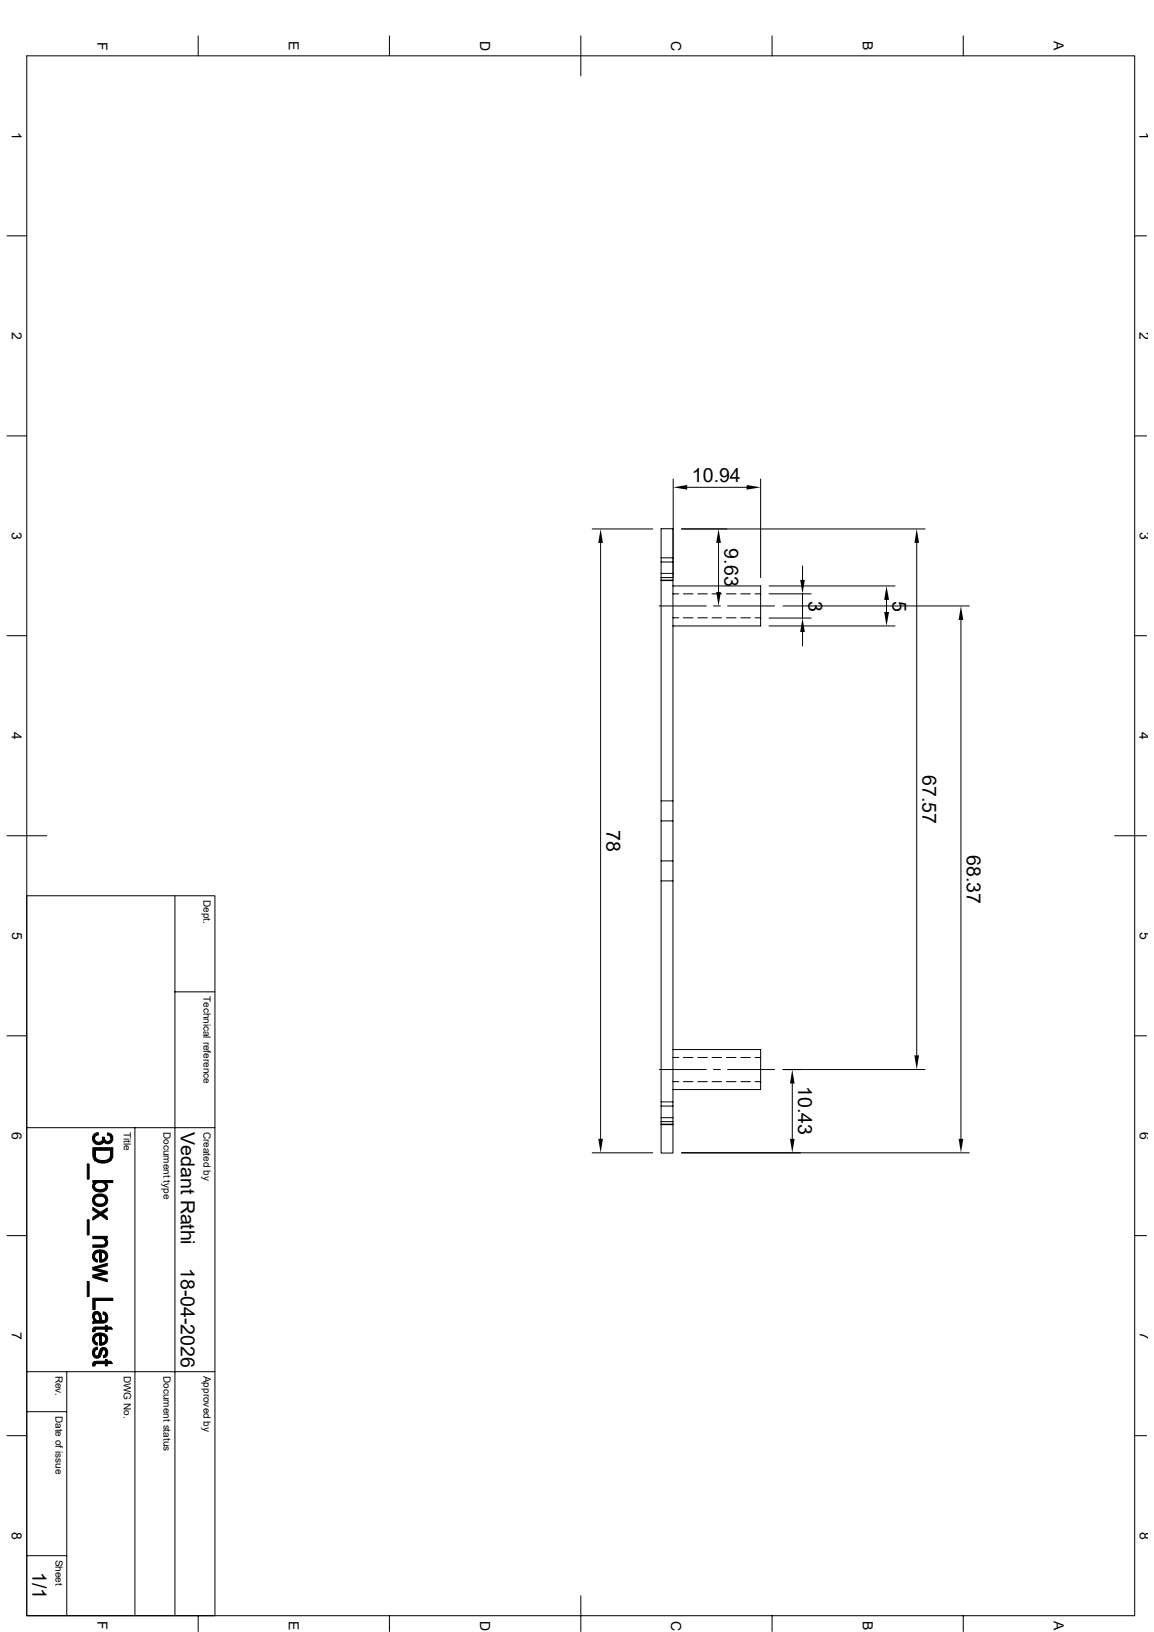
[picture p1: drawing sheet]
<svg xmlns="http://www.w3.org/2000/svg" width="210mm" height="297mm" viewBox="0 0 210 297" stroke-linecap="round" stroke-linejoin="round" font-family="sans-serif">
<g fill="none" stroke="#000" stroke-width=".18">
<path d="M4.9 10.2h201.6v283.8h-201.6zM36.1 6.5v3.7M70.9 6.5v3.7M105.7 6.5v7.3M140.5 6.5v3.7M175.3 6.5v3.7M1.3 42.9h3.6M206.5 42.9h2.2M1.3 79.3h3.6M206.5 79.3h2.2M107.8 96.3h11M109.3 98.8v108.5"/>
<path d="M120.3 96.2h2.2v113.6h-2.2zM122.5 87.2v17.9M124 96.3h44.4M125.1 88.7h10.8M130.8 98.8v8.9M138.4 87.2v17.9M166.8 98.8v93.3M1.3 115.7h3.6M120 110.3h8.5M120.3 102.3h2.2M120.3 105.1h2.2M120.3 104.4h2.2"/>
<path d="M120.3 105.6h2.2M120.3 101.5h2.2M120.3 105.7h2.2M122.5 106.6h15.9v7.3h-15.9M122.5 108.1h1M122.5 112.4h1M124.4 108.1h1.7M124.4 112.4h1.7M127 108.1h1.7M127 112.4h1.7M129.6 108.1h1.7M129.6 112.4h1.7"/>
<path d="M129.8 110.3h1.3M132.2 108.1h1.7M132.2 112.4h1.7M132.4 110.3h8.6M134.8 108.1h1.8M134.8 112.4h1.8M137.4 108.1h1M137.4 112.4h1M140 106.6h22.9M140 113.9h22.9M140 108.1h7.6M140 112.5h7.6"/>
<path d="M142.5 110.3h33.9M146.1 103v2.5M146.1 108.1v4.4M146.1 115v2.6M161.3 109.2v2.2M174.9 112.8v94.5M206.5 115.7h2.2M1.3 152.1h7.2M120.3 156.7h2.2M120.3 149.4h2.2M120.3 145.8h2.2M202.9 152.1h5.8"/>
<path d="M4.9 163h34.2v131M31.8 163v131M120.3 160.3h2.2M1.3 188.5h3.6M31.8 180.5h7.3M120 194.6h8.5M122.5 191h15.9v7.3h-15.9M122.5 192.4h1M122.5 196.9h1M124.4 192.4h1.7M124.4 196.9h1.7M127 192.4h1.7"/>
<path d="M127 196.9h1.7M129.6 192.4h1.7M129.6 196.9h1.7M129.8 194.6h1.3M132.2 192.4h1.7M132.2 196.9h1.7M132.4 194.6h8.6M134.8 192.4h1.8M134.8 196.9h1.8M137.4 192.4h1M137.4 196.9h1M142.5 194.6h25.9"/>
<path d="M144.2 197.2v10.1M206.5 188.5h2.2M4.9 205.2h34.2M24.6 205.2v88.8M107.8 209.8h11M120.3 201.3h2.2M120.3 204.1h2.2M120.3 203.4h2.2M120.3 204.6h2.2M120.3 200.5h2.2M120.3 204.7h2.2M124 209.8h52.4"/>
<path d="M1.3 224.9h3.6M206.5 224.9h2.2M4.9 256.9h7.2M4.9 249.6h34.2M12.1 249.6v44.4M1.3 261.3h3.6M206.5 261.3h2.2M4.9 283.1h7.2M36.1 294v2.9M70.9 294v2.9M105.7 290.4v6.5M140.5 294v2.9"/>
<path d="M175.3 294v2.9"/>
</g>
<g fill="#000" stroke="#000" stroke-width=".18">
<path d="M15.9 211.8h.3v2.8h-.3z" fill-rule="evenodd"/>
<path d="M17.1 215.3l.1-.1v.7z" fill-rule="evenodd"/>
<path d="M17.2 206.4l.7-.3v.4l-.5 .3-.2 .4z" fill-rule="evenodd"/>
<path d="M17.1 206.5l.1-.1v.8a.74 .74 0 0 0 .7 .7 .74 .74 0 0 0 .8-.7v.8a1.12 1.12 0 0 1-1.5 0 1.12 1.12 0 0 1-.1-1.5z" fill-rule="evenodd"/>
<path d="M18.6 206.9l.4 .1v.9l-.1-.2-.2 .3z" fill-rule="evenodd"/>
<path d="M17.2 217.6a1.89 1.89 0 0 1 2 0v.8a1.08 1.08 0 0 0-1.8-.5l-.2 .5z" fill-rule="evenodd"/>
<path d="M17.1 215.3l.1 .6a1.19 1.19 0 0 0 1.9 .4l.1-.3v-.8a.96 .96 0 0 1 .3 1.2 .96 .96 0 0 1-1.1 .5 1.11 1.11 0 0 1-1.2-.3 1.11 1.11 0 0 1-.1-1.3z" fill-rule="evenodd"/>
<path d="M17.1 217.7l.1-.1v.8a1.14 1.14 0 0 0 1.9 .4l.1-.2v-1a1.16 1.16 0 0 1 .2 1.4 1.16 1.16 0 0 1-1.4 .5 1.12 1.12 0 0 1-1.1-.5 1.12 1.12 0 0 1 .2-1.3z" fill-rule="evenodd"/>
<path d="M17.3 209.3v.8a1.11 1.11 0 0 0 1.5 1.1 1.08 1.08 0 0 0 1.3-1.1l.1 1.1a2.48 2.48 0 0 1-2.9 0z" fill-rule="evenodd"/>
<path d="M19.6 206.2l.6 .2v.8l-.3-.5-.4-.1z" fill-rule="evenodd"/>
<path d="M19 207.1a.6 .6 0 0 0 .5 .6 .6 .6 0 0 0 .7-.5v-.8a.96 .96 0 0 1 .1 1.4 .96 .96 0 0 1-1.3 .1z" fill-rule="evenodd"/>
<path d="M16.9 208.9h3.6v1.6l-.2 .6-.1 .1-.1-1.9h-2.8v1.9l-.4-.8z" fill-rule="evenodd"/>
<path d="M16.9 214.8h3.6v.4h-1.3v.7a1.16 1.16 0 0 0-1.8-.5l-.2 .2v-.4h-.3z" fill-rule="evenodd"/>
<path d="M15.9 222h.3v2.7h-.3z" fill-rule="evenodd"/>
<path d="M15.9 233.2h.3v2.8h-.3z" fill-rule="evenodd"/>
<path d="M17.2 239.6v.8z" fill-rule="evenodd"/>
<path d="M17.1 227.9l.1-.1 .1 1.2 .4 .3v.4a1.1 1.1 0 0 1-.6-1.8z" fill-rule="evenodd"/>
<path d="M17 238.9a.8 .8 0 0 1 1.2 .2v1.3l-.1-.7a.46 .46 0 0 0-.3-.6 .46 .46 0 0 0-.6 .4l-.1 .8a1.2 1.2 0 0 1-.1-1.4z" fill-rule="evenodd"/>
<path d="M16.9 219.8l1.4 .8-.4 .3-1-.6z" fill-rule="evenodd"/>
<path d="M19.2 225.4v.7z" fill-rule="evenodd"/>
<path d="M17.3 227.7a1.79 1.79 0 0 1 1.9 .1v.8l-.1-.4-.6-.3v1.8h-.4v-1.8l-.7 .2-.2 .5z" fill-rule="evenodd"/>
<path d="M18.8 238.8l.4 .1v.9v-.2a.49 .49 0 0 0-.5-.5z" fill-rule="evenodd"/>
<path d="M16.9 221.5l2.6-1.7v.5l-2.6 1.7z" fill-rule="evenodd"/>
<path d="M18.3 221.1l.3-.2 .3 .2 .6 .4v.5z" fill-rule="evenodd"/>
<path d="M16.9 225h2.6v.4h-.3l-.1 .4-.2-.3-.3-.1h-1.7z" fill-rule="evenodd"/>
<path d="M16.9 230.7l2.6 .7v.4l-2.6-.7z" fill-rule="evenodd"/>
<path d="M16.9 230.7l2.6-.8v.4l-2.1 .6z" fill-rule="evenodd"/>
<path d="M16.9 232.1l2-.5 .6 .2-2 .5z" fill-rule="evenodd"/>
<path d="M16.9 232.1l2.6 .7v.5l-2.6-.8z" fill-rule="evenodd"/>
<path d="M16.9 226.6h1.7a.59 .59 0 0 0 .6-.5v-.7a.87 .87 0 0 1 .3 1.1 .87 .87 0 0 1-1 .5h-1.6z" fill-rule="evenodd"/>
<path d="M18.5 227.9v1.4h.1l.4-.1 .2-.5v-.9a1.09 1.09 0 0 1 .3 1.2 1.09 1.09 0 0 1-1 .7z" fill-rule="evenodd"/>
<path d="M17.2 239.9l.4 .4 .6 .1v-1.3l.3 .8a.4 .4 0 0 0 .4 .5 .4 .4 0 0 0 .3-.6v-.9a1.03 1.03 0 0 1 .4 1.1 1.03 1.03 0 0 1-.8 .8h-1.6l-.3 .1v-.4l.3-.1z" fill-rule="evenodd"/>
<path d="M16.9 236.3h3.6v.4h-3.2v1.6h-.4z" fill-rule="evenodd"/>
<path d="M16.9 241.7l.4-.2v.8l-.4 .1z" fill-rule="evenodd"/>
<path d="M17.1 247.8h.2v.8h-.4l-.1-.4z" fill-rule="evenodd"/>
<path d="M17.1 243l.1-.1 .1 1.2 .4 .3v.4a1.1 1.1 0 0 1-.6-1.8z" fill-rule="evenodd"/>
<path d="M17.2 245.4l.5-.2v.4l-.3 .1-.2 .5z" fill-rule="evenodd"/>
<path d="M17.2 242.9a1.69 1.69 0 0 1 2 0v.8l-.1-.4-.6-.3v1.8h-.4v-1.8l-.7 .2-.2 .6z" fill-rule="evenodd"/>
<path d="M17.1 245.4h.1v.8a.44 .44 0 0 0 .4 .6 .44 .44 0 0 0 .4-.6 .82 .82 0 0 1 .4-.8 .82 .82 0 0 1 .9 0l-.1 .8v-.2a.35 .35 0 0 0-.3-.4 .35 .35 0 0 0-.4 .5 1.11 1.11 0 0 1-.8 1.1 1.06 1.06 0 0 1-.6-1.8z" fill-rule="evenodd"/>
<path d="M18.5 243v1.4h.1l.4-.1 .2-.4v-1a1.09 1.09 0 0 1 .3 1.2 1.09 1.09 0 0 1-1 .7z" fill-rule="evenodd"/>
<path d="M19.3 245.4a.99 .99 0 0 1 .3 1 .99 .99 0 0 1-.8 .7v-.4l.3-.1 .1-.3z" fill-rule="evenodd"/>
<path d="M17.3 241.5h1.9v-.3h.3v.3h.7l.2 .4h-.9v.4h-.3v-.4h-1.7l-.2 .2z" fill-rule="evenodd"/>
<path d="M17.3 247.8l1.9-.1v-.3h.3v.3h.7l.2 .5h-.9v.4h-.3v-.4h-1.8l-.1 .2z" fill-rule="evenodd"/>
</g>
<g fill="#000">
<path d="M109.3 96.3l.4 2.5h-.8zM122.5 88.7l2.6-.4v.8zM130.8 96.3l.4 2.5h-.9zM135.9 88.3l2.5 .4-2.5 .4zM166.8 96.3l.5 2.5h-.9zM130.3 107.7h.9l-.4 2.6zM146 112.5l.5 2.5h-.9zM145.6 105.5h.9l-.5 2.6zM161.3 106.6l.5 2.6h-.9zM160.9 111.4h.9l-.5 2.5zM174.9 110.3l.4 2.5h-.8zM144.2 194.6l.4 2.6h-.8z"/>
<path d="M166.4 192.1h.9l-.5 2.5zM108.9 207.3h.8l-.4 2.5zM143.8 207.3h.8l-.4 2.5zM174.5 207.3h.8l-.4 2.5z"/>
</g>
<g font-size="3.6">
<text x="125.9" y="87.6">10.94</text>
<text x="131.8" y="99.8" transform="rotate(90 131.8 99.8)">9.63</text>
<text x="147.2" y="109.3" transform="rotate(90 147.2 109.3)">3</text>
<text x="162.4" y="109.3" transform="rotate(90 162.4 109.3)">5</text>
<text x="167.9" y="141" transform="rotate(90 167.9 141)">67.57</text>
<text x="110.4" y="151" transform="rotate(90 110.4 151)">78</text>
<text x="175.9" y="155.6" transform="rotate(90 175.9 155.6)">68.37</text>
<text x="145.2" y="197.7" transform="rotate(90 145.2 197.7)">10.43</text>
<text x="32.9" y="206" transform="rotate(90 32.9 206)">Vedant Rathi</text>
<text x="32.9" y="230.7" transform="rotate(90 32.9 230.7)">18-04-2026</text>
<text x="5.9" y="286.1" transform="rotate(90 5.9 286.1)">1/1</text>
</g>
<g font-size="2.5">
<text x="17.7" y="7.6" transform="rotate(90 17.7 7.6)">F</text>
<text x="52.6" y="7.5" transform="rotate(90 52.6 7.5)">E</text>
<text x="87.4" y="7.5" transform="rotate(90 87.4 7.5)">D</text>
<text x="122.2" y="7.5" transform="rotate(90 122.2 7.5)">C</text>
<text x="157" y="7.5" transform="rotate(90 157 7.5)">B</text>
<text x="191.8" y="7.5" transform="rotate(90 191.8 7.5)">A</text>
<text x="2.2" y="24" transform="rotate(90 2.2 24)">1</text>
<text x="207.4" y="24" transform="rotate(90 207.4 24)">1</text>
<text x="2.2" y="60.4" transform="rotate(90 2.2 60.4)">2</text>
<text x="207.4" y="60.4" transform="rotate(90 207.4 60.4)">2</text>
<text x="2.2" y="96.8" transform="rotate(90 2.2 96.8)">3</text>
<text x="207.4" y="96.8" transform="rotate(90 207.4 96.8)">3</text>
<text x="2.2" y="133.2" transform="rotate(90 2.2 133.2)">4</text>
<text x="207.4" y="133.2" transform="rotate(90 207.4 133.2)">4</text>
<text x="2.2" y="169.6" transform="rotate(90 2.2 169.6)">5</text>
<text x="207.4" y="169.6" transform="rotate(90 207.4 169.6)">5</text>
<text x="2.2" y="206" transform="rotate(90 2.2 206)">6</text>
<text x="207.4" y="206" transform="rotate(90 207.4 206)">6</text>
<text x="2.2" y="242.4" transform="rotate(90 2.2 242.4)">7</text>
<text x="207.4" y="242.4" transform="rotate(90 207.4 242.4)">7</text>
<text x="2.2" y="278.8" transform="rotate(90 2.2 278.8)">8</text>
<text x="207.4" y="278.8" transform="rotate(90 207.4 278.8)">8</text>
<text x="17.7" y="295.1" transform="rotate(90 17.7 295.1)">F</text>
<text x="52.6" y="295" transform="rotate(90 52.6 295)">E</text>
<text x="87.4" y="294.9" transform="rotate(90 87.4 294.9)">D</text>
<text x="122.2" y="294.9" transform="rotate(90 122.2 294.9)">C</text>
<text x="157" y="295" transform="rotate(90 157 295)">B</text>
<text x="191.8" y="295" transform="rotate(90 191.8 295)">A</text>
</g>
<g font-size="1.8">
<text x="37" y="163.7" transform="rotate(90 37 163.7)">Dept.</text>
<text x="37" y="181.2" transform="rotate(90 37 181.2)">Technical reference</text>
<text x="22.5" y="206" transform="rotate(90 22.5 206)">Title</text>
<text x="29.8" y="206" transform="rotate(90 29.8 206)">Document type</text>
<text x="37" y="206" transform="rotate(90 37 206)">Created by</text>
<text x="10.1" y="250.4" transform="rotate(90 10.1 250.4)">Rev.</text>
<text x="22.5" y="250.4" transform="rotate(90 22.5 250.4)">DWG No.</text>
<text x="29.8" y="250.4" transform="rotate(90 29.8 250.4)">Document status</text>
<text x="37" y="250.4" transform="rotate(90 37 250.4)">Approved by</text>
<text x="10.1" y="257.6" transform="rotate(90 10.1 257.6)">Date of issue</text>
<text x="10.1" y="283.9" transform="rotate(90 10.1 283.9)">Sheet</text>
</g>
</svg>
